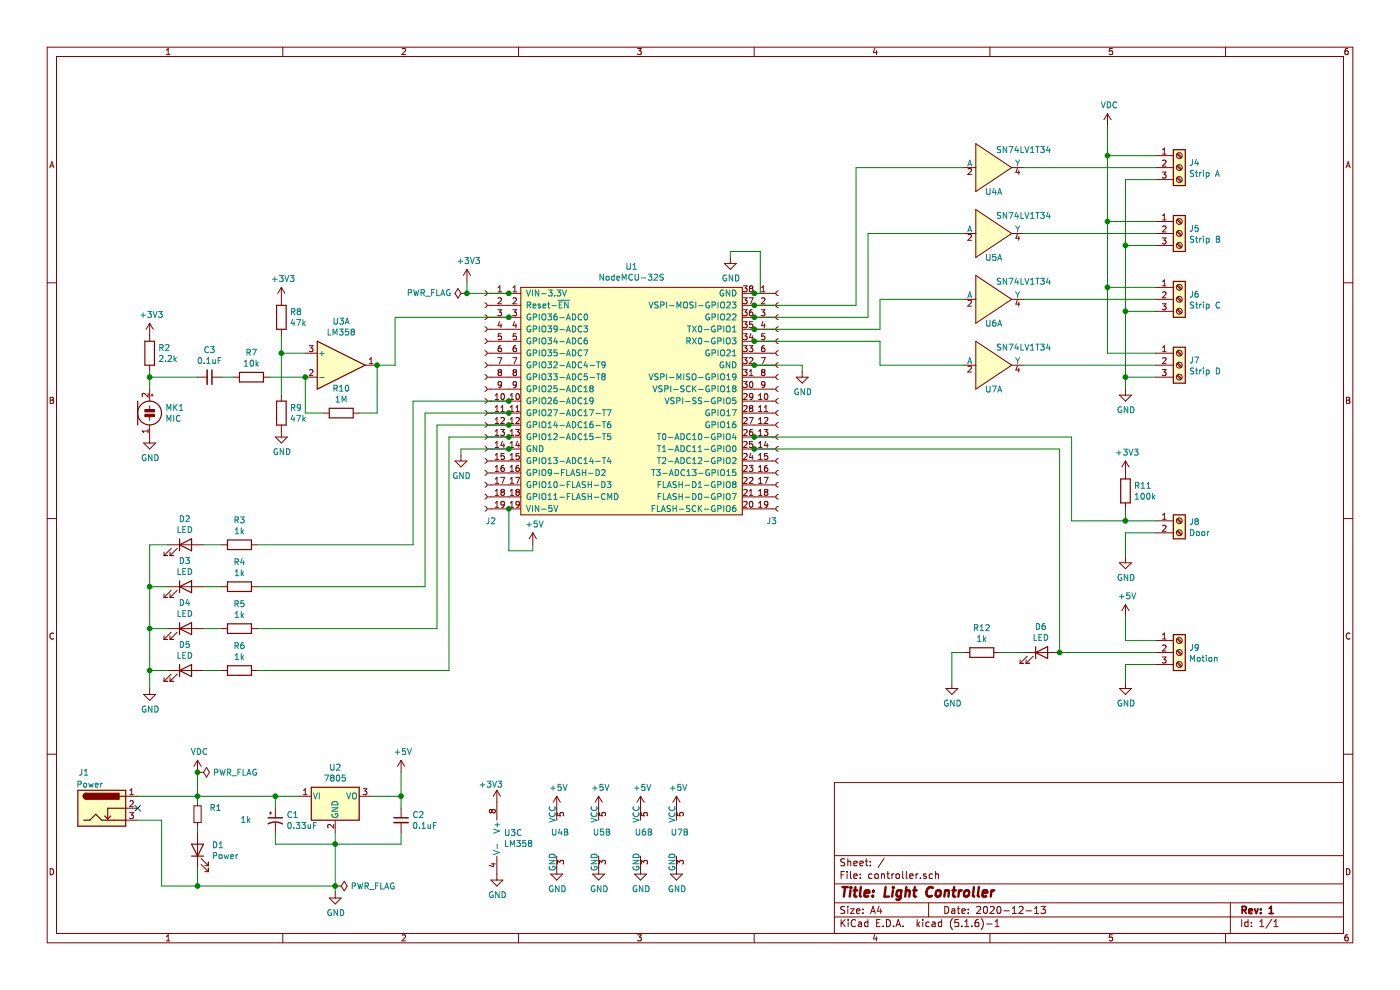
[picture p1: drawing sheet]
EESchema Schematic File Version 4
EELAYER 30 0
EELAYER END
$Descr A4 11693 8268
encoding utf-8
Sheet 1 1
Title "Light Controller"
Date "2020-12-13"
Rev "1"
Comp ""
Comment1 ""
Comment2 ""
Comment3 ""
Comment4 ""
$EndDescr
$Comp
L light-controller:NodeMCU-32S U1
U 1 1
P 5300 3350
F 0 "U1" H 5275 4475 50  0000 C CNN
F 1 "NodeMCU-32S" H 5275 4384 50  0000 C CNN
F 2 "" H 5250 4400 50  0001 C CNN
F 3 "" H 5250 4400 50  0001 C CNN
	1    5300 3350
	1    0    0    -1  
$EndComp
$Comp
L Connector:Barrel_Jack_Switch_Pin3Ring J1
U 1 1
P 850 6750
F 0 "J1" H 700 7050 50  0000 C CNN
F 1 "Power" H 750 6950 50  0000 C CNN
F 2 "Connector_BarrelJack:BarrelJack_CUI_PJ-063AH_Horizontal_CircularHoles" H 900 6710 50  0001 C CNN
F 3 "~" H 900 6710 50  0001 C CNN
	1    850  6750
	1    0    0    -1  
$EndComp
Wire Wire Line
	1150 6850 1350 6850
$Comp
L power:GND #PWR0101
U 1 1
P 2800 7450
F 0 "#PWR0101" H 2800 7200 50  0001 C CNN
F 1 "GND" H 2805 7277 50  0000 C CNN
F 2 "" H 2800 7450 50  0001 C CNN
F 3 "" H 2800 7450 50  0001 C CNN
	1    2800 7450
	1    0    0    -1  
$EndComp
NoConn ~ 1150 6750
$Comp
L Connector:Screw_Terminal_01x03 J4
U 1 1
P 9850 1400
F 0 "J4" H 9930 1442 50  0000 L CNN
F 1 "Strip A" H 9930 1351 50  0000 L CNN
F 2 "TerminalBlock:TerminalBlock_bornier-3_P5.08mm" H 9850 1400 50  0001 C CNN
F 3 "~" H 9850 1400 50  0001 C CNN
	1    9850 1400
	1    0    0    -1  
$EndComp
$Comp
L Connector:Screw_Terminal_01x03 J5
U 1 1
P 9850 1950
F 0 "J5" H 9930 1992 50  0000 L CNN
F 1 "Strip B" H 9930 1901 50  0000 L CNN
F 2 "TerminalBlock:TerminalBlock_bornier-3_P5.08mm" H 9850 1950 50  0001 C CNN
F 3 "~" H 9850 1950 50  0001 C CNN
	1    9850 1950
	1    0    0    -1  
$EndComp
Wire Wire Line
	9650 1500 9400 1500
Wire Wire Line
	9400 1500 9400 2050
Wire Wire Line
	9400 2050 9650 2050
$Comp
L power:GND #PWR0102
U 1 1
P 9400 3250
F 0 "#PWR0102" H 9400 3000 50  0001 C CNN
F 1 "GND" H 9405 3077 50  0000 C CNN
F 2 "" H 9400 3250 50  0001 C CNN
F 3 "" H 9400 3250 50  0001 C CNN
	1    9400 3250
	1    0    0    -1  
$EndComp
Wire Wire Line
	9650 1300 9250 1300
Wire Wire Line
	9250 1300 9250 1850
Wire Wire Line
	9250 1850 9650 1850
$Comp
L power:VDC #PWR0103
U 1 1
P 9250 1050
F 0 "#PWR0103" H 9250 950 50  0001 C CNN
F 1 "VDC" H 9265 1223 50  0000 C CNN
F 2 "" H 9250 1050 50  0001 C CNN
F 3 "" H 9250 1050 50  0001 C CNN
	1    9250 1050
	1    0    0    -1  
$EndComp
Wire Wire Line
	9250 1050 9250 1300
Connection ~ 9250 1300
Wire Wire Line
	8550 1400 9650 1400
Wire Wire Line
	8550 1950 9650 1950
$Comp
L Device:LED D1
U 1 1
P 1650 7100
F 0 "D1" V 1689 6982 50  0000 R CNN
F 1 "Power" V 1598 6982 50  0000 R CNN
F 2 "LED_SMD:LED_0603_1608Metric" H 1650 7100 50  0001 C CNN
F 3 "~" H 1650 7100 50  0001 C CNN
	1    1650 7100
	0    -1   -1   0   
$EndComp
$Comp
L Device:R_Small R1
U 1 1
P 1650 6800
F 0 "R1" H 1500 6750 50  0000 C CNN
F 1 "1k" H 1200 6850 50  0000 L CNN
F 2 "Resistor_SMD:R_0603_1608Metric_Pad1.05x0.95mm_HandSolder" H 1650 6800 50  0001 C CNN
F 3 "~" H 1650 6800 50  0001 C CNN
	1    1650 6800
	-1   0    0    1   
$EndComp
$Comp
L power:VDC #PWR0104
U 1 1
P 1650 6450
F 0 "#PWR0104" H 1650 6350 50  0001 C CNN
F 1 "VDC" H 1665 6623 50  0000 C CNN
F 2 "" H 1650 6450 50  0001 C CNN
F 3 "" H 1650 6450 50  0001 C CNN
	1    1650 6450
	1    0    0    -1  
$EndComp
Wire Wire Line
	1650 6650 1650 6700
Wire Wire Line
	1650 6900 1650 6950
$Comp
L Regulator_Linear:LM7805_TO220 U2
U 1 1
P 2800 6650
F 0 "U2" H 2800 6892 50  0000 C CNN
F 1 "7805" H 2800 6801 50  0000 C CNN
F 2 "Package_TO_SOT_THT:TO-220-3_Vertical" H 2800 6875 50  0001 C CIN
F 3 "http://www.fairchildsemi.com/ds/LM/LM7805.pdf" H 2800 6600 50  0001 C CNN
	1    2800 6650
	1    0    0    -1  
$EndComp
Wire Wire Line
	2300 6650 2500 6650
$Comp
L power:+5V #PWR0105
U 1 1
P 3350 6450
F 0 "#PWR0105" H 3350 6300 50  0001 C CNN
F 1 "+5V" H 3365 6623 50  0000 C CNN
F 2 "" H 3350 6450 50  0001 C CNN
F 3 "" H 3350 6450 50  0001 C CNN
	1    3350 6450
	1    0    0    -1  
$EndComp
Wire Wire Line
	3350 6450 3350 6650
Wire Wire Line
	3350 6650 3100 6650
$Comp
L Device:CP1_Small C1
U 1 1
P 2300 6850
F 0 "C1" H 2392 6896 50  0000 L CNN
F 1 "0.33uF" H 2392 6805 50  0000 L CNN
F 2 "Capacitor_THT:CP_Radial_D5.0mm_P2.00mm" H 2300 6850 50  0001 C CNN
F 3 "~" H 2300 6850 50  0001 C CNN
	1    2300 6850
	1    0    0    -1  
$EndComp
$Comp
L Device:C_Small C2
U 1 1
P 3350 6850
F 0 "C2" H 3442 6896 50  0000 L CNN
F 1 "0.1uF" H 3442 6805 50  0000 L CNN
F 2 "Capacitor_THT:C_Disc_D3.0mm_W2.0mm_P2.50mm" H 3350 6850 50  0001 C CNN
F 3 "~" H 3350 6850 50  0001 C CNN
	1    3350 6850
	1    0    0    -1  
$EndComp
Wire Wire Line
	2300 6650 2300 6750
Wire Wire Line
	3350 6650 3350 6750
Connection ~ 3350 6650
Wire Wire Line
	2300 6950 2300 7050
Wire Wire Line
	2300 7050 2800 7050
Connection ~ 2800 7050
Wire Wire Line
	2800 7050 2800 6950
Wire Wire Line
	3350 6950 3350 7050
Wire Wire Line
	3350 7050 2800 7050
Wire Wire Line
	1650 6650 2300 6650
Connection ~ 1650 6650
Connection ~ 2300 6650
Wire Wire Line
	1350 6850 1350 7400
Wire Wire Line
	1350 7400 1650 7400
Wire Wire Line
	1650 7250 1650 7400
Wire Wire Line
	1650 7400 2800 7400
Wire Wire Line
	2800 7050 2800 7400
Connection ~ 1650 7400
Wire Wire Line
	1150 6650 1650 6650
Wire Wire Line
	1650 6450 1650 6650
Wire Wire Line
	2800 7400 2800 7450
Connection ~ 2800 7400
$Comp
L power:+3V3 #PWR0106
U 1 1
P 3900 2350
F 0 "#PWR0106" H 3900 2200 50  0001 C CNN
F 1 "+3V3" H 3915 2523 50  0000 C CNN
F 2 "" H 3900 2350 50  0001 C CNN
F 3 "" H 3900 2350 50  0001 C CNN
	1    3900 2350
	1    0    0    -1  
$EndComp
Wire Wire Line
	3900 2350 3900 2450
$Comp
L Connector:Screw_Terminal_01x02 J8
U 1 1
P 9850 4350
F 0 "J8" H 9930 4342 50  0000 L CNN
F 1 "Door" H 9930 4251 50  0000 L CNN
F 2 "TerminalBlock:TerminalBlock_bornier-2_P5.08mm" H 9850 4350 50  0001 C CNN
F 3 "~" H 9850 4350 50  0001 C CNN
	1    9850 4350
	1    0    0    -1  
$EndComp
$Comp
L Device:R R11
U 1 1
P 9400 4100
F 0 "R11" H 9470 4146 50  0000 L CNN
F 1 "100k" H 9470 4055 50  0000 L CNN
F 2 "Resistor_SMD:R_0603_1608Metric_Pad1.05x0.95mm_HandSolder" V 9330 4100 50  0001 C CNN
F 3 "~" H 9400 4100 50  0001 C CNN
	1    9400 4100
	1    0    0    -1  
$EndComp
$Comp
L power:+3V3 #PWR0107
U 1 1
P 9400 3950
F 0 "#PWR0107" H 9400 3800 50  0001 C CNN
F 1 "+3V3" H 9415 4123 50  0000 C CNN
F 2 "" H 9400 3950 50  0001 C CNN
F 3 "" H 9400 3950 50  0001 C CNN
	1    9400 3950
	1    0    0    -1  
$EndComp
Wire Wire Line
	9400 4250 9400 4350
Wire Wire Line
	9400 4350 9650 4350
$Comp
L power:GND #PWR0108
U 1 1
P 9400 4650
F 0 "#PWR0108" H 9400 4400 50  0001 C CNN
F 1 "GND" H 9405 4477 50  0000 C CNN
F 2 "" H 9400 4650 50  0001 C CNN
F 3 "" H 9400 4650 50  0001 C CNN
	1    9400 4650
	1    0    0    -1  
$EndComp
Wire Wire Line
	9650 4450 9400 4450
Wire Wire Line
	9400 4450 9400 4650
$Comp
L Device:Microphone_Condenser MK1
U 1 1
P 1250 3450
F 0 "MK1" H 1380 3496 50  0000 L CNN
F 1 "MIC" H 1380 3405 50  0000 L CNN
F 2 "Capacitor_THT:CP_Radial_D10.0mm_P2.50mm" V 1250 3550 50  0001 C CNN
F 3 "~" V 1250 3550 50  0001 C CNN
	1    1250 3450
	1    0    0    -1  
$EndComp
$Comp
L power:GND #PWR0109
U 1 1
P 1250 3650
F 0 "#PWR0109" H 1250 3400 50  0001 C CNN
F 1 "GND" H 1255 3477 50  0000 C CNN
F 2 "" H 1250 3650 50  0001 C CNN
F 3 "" H 1250 3650 50  0001 C CNN
	1    1250 3650
	1    0    0    -1  
$EndComp
$Comp
L Device:R R2
U 1 1
P 1250 2950
F 0 "R2" H 1320 2996 50  0000 L CNN
F 1 "2.2k" H 1320 2905 50  0000 L CNN
F 2 "Resistor_SMD:R_0603_1608Metric_Pad1.05x0.95mm_HandSolder" V 1180 2950 50  0001 C CNN
F 3 "~" H 1250 2950 50  0001 C CNN
	1    1250 2950
	1    0    0    -1  
$EndComp
$Comp
L power:+3V3 #PWR0110
U 1 1
P 1250 2800
F 0 "#PWR0110" H 1250 2650 50  0001 C CNN
F 1 "+3V3" H 1265 2973 50  0000 C CNN
F 2 "" H 1250 2800 50  0001 C CNN
F 3 "" H 1250 2800 50  0001 C CNN
	1    1250 2800
	1    0    0    -1  
$EndComp
Wire Wire Line
	1250 3100 1250 3150
$Comp
L Device:C_Small C3
U 1 1
P 1750 3150
F 0 "C3" V 1521 3150 50  0000 C CNN
F 1 "0.1uF" V 1612 3150 50  0000 C CNN
F 2 "Capacitor_THT:C_Disc_D3.0mm_W2.0mm_P2.50mm" H 1750 3150 50  0001 C CNN
F 3 "~" H 1750 3150 50  0001 C CNN
	1    1750 3150
	0    1    1    0   
$EndComp
Wire Wire Line
	1650 3150 1250 3150
Connection ~ 1250 3150
Wire Wire Line
	1250 3150 1250 3250
$Comp
L Amplifier_Operational:LM358 U3
U 1 1
P 2850 3050
F 0 "U3" H 2850 3417 50  0000 C CNN
F 1 "LM358" H 2850 3326 50  0000 C CNN
F 2 "Package_DIP:DIP-8_W7.62mm" H 2850 3050 50  0001 C CNN
F 3 "http://www.ti.com/lit/ds/symlink/lm2904-n.pdf" H 2850 3050 50  0001 C CNN
	1    2850 3050
	1    0    0    -1  
$EndComp
$Comp
L Device:R R7
U 1 1
P 2100 3150
F 0 "R7" V 1893 3150 50  0000 C CNN
F 1 "10k" V 1984 3150 50  0000 C CNN
F 2 "Resistor_SMD:R_0603_1608Metric_Pad1.05x0.95mm_HandSolder" V 2030 3150 50  0001 C CNN
F 3 "~" H 2100 3150 50  0001 C CNN
	1    2100 3150
	0    1    1    0   
$EndComp
Wire Wire Line
	1850 3150 1950 3150
$Comp
L Device:R R8
U 1 1
P 2350 2650
F 0 "R8" H 2420 2696 50  0000 L CNN
F 1 "47k" H 2420 2605 50  0000 L CNN
F 2 "Resistor_SMD:R_0603_1608Metric_Pad1.05x0.95mm_HandSolder" V 2280 2650 50  0001 C CNN
F 3 "~" H 2350 2650 50  0001 C CNN
	1    2350 2650
	1    0    0    -1  
$EndComp
$Comp
L Device:R R9
U 1 1
P 2350 3450
F 0 "R9" H 2420 3496 50  0000 L CNN
F 1 "47k" H 2420 3405 50  0000 L CNN
F 2 "Resistor_SMD:R_0603_1608Metric_Pad1.05x0.95mm_HandSolder" V 2280 3450 50  0001 C CNN
F 3 "~" H 2350 3450 50  0001 C CNN
	1    2350 3450
	1    0    0    -1  
$EndComp
$Comp
L power:GND #PWR0111
U 1 1
P 2350 3600
F 0 "#PWR0111" H 2350 3350 50  0001 C CNN
F 1 "GND" H 2355 3427 50  0000 C CNN
F 2 "" H 2350 3600 50  0001 C CNN
F 3 "" H 2350 3600 50  0001 C CNN
	1    2350 3600
	1    0    0    -1  
$EndComp
$Comp
L power:+3V3 #PWR0112
U 1 1
P 2350 2500
F 0 "#PWR0112" H 2350 2350 50  0001 C CNN
F 1 "+3V3" H 2365 2673 50  0000 C CNN
F 2 "" H 2350 2500 50  0001 C CNN
F 3 "" H 2350 2500 50  0001 C CNN
	1    2350 2500
	1    0    0    -1  
$EndComp
Wire Wire Line
	2350 2800 2350 2950
Wire Wire Line
	2550 2950 2350 2950
Connection ~ 2350 2950
Wire Wire Line
	2350 2950 2350 3300
Wire Wire Line
	2250 3150 2550 3150
$Comp
L Device:R R10
U 1 1
P 2850 3450
F 0 "R10" V 2643 3450 50  0000 C CNN
F 1 "1M" V 2734 3450 50  0000 C CNN
F 2 "Resistor_SMD:R_0603_1608Metric_Pad1.05x0.95mm_HandSolder" V 2780 3450 50  0001 C CNN
F 3 "~" H 2850 3450 50  0001 C CNN
	1    2850 3450
	0    1    1    0   
$EndComp
Wire Wire Line
	2550 3150 2550 3450
Wire Wire Line
	2550 3450 2700 3450
Connection ~ 2550 3150
Wire Wire Line
	3000 3450 3150 3450
Wire Wire Line
	3150 3450 3150 3050
Wire Wire Line
	3150 3050 3300 3050
Connection ~ 3150 3050
Wire Wire Line
	3300 3050 3300 2650
$Comp
L power:+5V #PWR0113
U 1 1
P 4450 4550
F 0 "#PWR0113" H 4450 4400 50  0001 C CNN
F 1 "+5V" H 4465 4723 50  0000 C CNN
F 2 "" H 4450 4550 50  0001 C CNN
F 3 "" H 4450 4550 50  0001 C CNN
	1    4450 4550
	1    0    0    -1  
$EndComp
$Comp
L power:GND #PWR0114
U 1 1
P 6100 2150
F 0 "#PWR0114" H 6100 1900 50  0001 C CNN
F 1 "GND" H 6105 1977 50  0000 C CNN
F 2 "" H 6100 2150 50  0001 C CNN
F 3 "" H 6100 2150 50  0001 C CNN
	1    6100 2150
	1    0    0    -1  
$EndComp
Wire Wire Line
	6300 2450 6350 2450
$Comp
L power:GND #PWR0115
U 1 1
P 3850 3800
F 0 "#PWR0115" H 3850 3550 50  0001 C CNN
F 1 "GND" H 3855 3627 50  0000 C CNN
F 2 "" H 3850 3800 50  0001 C CNN
F 3 "" H 3850 3800 50  0001 C CNN
	1    3850 3800
	1    0    0    -1  
$EndComp
$Comp
L power:GND #PWR0116
U 1 1
P 6700 3100
F 0 "#PWR0116" H 6700 2850 50  0001 C CNN
F 1 "GND" H 6705 2927 50  0000 C CNN
F 2 "" H 6700 3100 50  0001 C CNN
F 3 "" H 6700 3100 50  0001 C CNN
	1    6700 3100
	1    0    0    -1  
$EndComp
$Comp
L Device:LED D2
U 1 1
P 1550 4550
F 0 "D2" H 1543 4767 50  0000 C CNN
F 1 "LED" H 1543 4676 50  0000 C CNN
F 2 "LED_SMD:LED_0603_1608Metric" H 1550 4550 50  0001 C CNN
F 3 "~" H 1550 4550 50  0001 C CNN
	1    1550 4550
	1    0    0    -1  
$EndComp
$Comp
L Device:R R3
U 1 1
P 2000 4550
F 0 "R3" V 1793 4550 50  0000 C CNN
F 1 "1k" V 1884 4550 50  0000 C CNN
F 2 "Resistor_SMD:R_0603_1608Metric_Pad1.05x0.95mm_HandSolder" V 1930 4550 50  0001 C CNN
F 3 "~" H 2000 4550 50  0001 C CNN
	1    2000 4550
	0    1    1    0   
$EndComp
Wire Wire Line
	1700 4550 1850 4550
Wire Wire Line
	1400 4550 1250 4550
$Comp
L Device:LED D3
U 1 1
P 1550 4900
F 0 "D3" H 1543 5117 50  0000 C CNN
F 1 "LED" H 1543 5026 50  0000 C CNN
F 2 "LED_SMD:LED_0603_1608Metric" H 1550 4900 50  0001 C CNN
F 3 "~" H 1550 4900 50  0001 C CNN
	1    1550 4900
	1    0    0    -1  
$EndComp
$Comp
L Device:R R4
U 1 1
P 2000 4900
F 0 "R4" V 1793 4900 50  0000 C CNN
F 1 "1k" V 1884 4900 50  0000 C CNN
F 2 "Resistor_SMD:R_0603_1608Metric_Pad1.05x0.95mm_HandSolder" V 1930 4900 50  0001 C CNN
F 3 "~" H 2000 4900 50  0001 C CNN
	1    2000 4900
	0    1    1    0   
$EndComp
Wire Wire Line
	1700 4900 1850 4900
Wire Wire Line
	1400 4900 1250 4900
$Comp
L Device:LED D4
U 1 1
P 1550 5250
F 0 "D4" H 1543 5467 50  0000 C CNN
F 1 "LED" H 1543 5376 50  0000 C CNN
F 2 "LED_SMD:LED_0603_1608Metric" H 1550 5250 50  0001 C CNN
F 3 "~" H 1550 5250 50  0001 C CNN
	1    1550 5250
	1    0    0    -1  
$EndComp
$Comp
L Device:R R5
U 1 1
P 2000 5250
F 0 "R5" V 1793 5250 50  0000 C CNN
F 1 "1k" V 1884 5250 50  0000 C CNN
F 2 "Resistor_SMD:R_0603_1608Metric_Pad1.05x0.95mm_HandSolder" V 1930 5250 50  0001 C CNN
F 3 "~" H 2000 5250 50  0001 C CNN
	1    2000 5250
	0    1    1    0   
$EndComp
Wire Wire Line
	1700 5250 1850 5250
Wire Wire Line
	1400 5250 1250 5250
$Comp
L Device:LED D5
U 1 1
P 1550 5600
F 0 "D5" H 1543 5817 50  0000 C CNN
F 1 "LED" H 1543 5726 50  0000 C CNN
F 2 "LED_SMD:LED_0603_1608Metric" H 1550 5600 50  0001 C CNN
F 3 "~" H 1550 5600 50  0001 C CNN
	1    1550 5600
	1    0    0    -1  
$EndComp
$Comp
L Device:R R6
U 1 1
P 2000 5600
F 0 "R6" V 1793 5600 50  0000 C CNN
F 1 "1k" V 1884 5600 50  0000 C CNN
F 2 "Resistor_SMD:R_0603_1608Metric_Pad1.05x0.95mm_HandSolder" V 1930 5600 50  0001 C CNN
F 3 "~" H 2000 5600 50  0001 C CNN
	1    2000 5600
	0    1    1    0   
$EndComp
Wire Wire Line
	1700 5600 1850 5600
Wire Wire Line
	1400 5600 1250 5600
Wire Wire Line
	1250 4550 1250 4900
Wire Wire Line
	1250 4900 1250 5250
Connection ~ 1250 4900
Wire Wire Line
	1250 5250 1250 5600
Connection ~ 1250 5250
$Comp
L power:GND #PWR0117
U 1 1
P 1250 5750
F 0 "#PWR0117" H 1250 5500 50  0001 C CNN
F 1 "GND" H 1255 5577 50  0000 C CNN
F 2 "" H 1250 5750 50  0001 C CNN
F 3 "" H 1250 5750 50  0001 C CNN
	1    1250 5750
	1    0    0    -1  
$EndComp
Wire Wire Line
	1250 5600 1250 5750
Connection ~ 1250 5600
$Comp
L Amplifier_Operational:LM358 U3
U 3 1
P 4250 7000
F 0 "U3" H 4208 7046 50  0000 L CNN
F 1 "LM358" H 4208 6955 50  0000 L CNN
F 2 "Package_DIP:DIP-8_W7.62mm" H 4250 7000 50  0001 C CNN
F 3 "http://www.ti.com/lit/ds/symlink/lm2904-n.pdf" H 4250 7000 50  0001 C CNN
	3    4250 7000
	1    0    0    -1  
$EndComp
$Comp
L power:+3V3 #PWR0118
U 1 1
P 4150 6700
F 0 "#PWR0118" H 4150 6550 50  0001 C CNN
F 1 "+3V3" H 4100 6850 50  0000 C CNN
F 2 "" H 4150 6700 50  0001 C CNN
F 3 "" H 4150 6700 50  0001 C CNN
	1    4150 6700
	1    0    0    -1  
$EndComp
$Comp
L power:GND #PWR0119
U 1 1
P 4150 7300
F 0 "#PWR0119" H 4150 7050 50  0001 C CNN
F 1 "GND" H 4155 7127 50  0000 C CNN
F 2 "" H 4150 7300 50  0001 C CNN
F 3 "" H 4150 7300 50  0001 C CNN
	1    4150 7300
	1    0    0    -1  
$EndComp
$Comp
L light-controller:SN74LV1T34 U4
U 1 1
P 8300 1400
F 0 "U4" H 8300 1200 50  0000 C CNN
F 1 "SN74LV1T34" H 8550 1550 50  0000 C CNN
F 2 "Package_TO_SOT_SMD:SOT-23-5" H 8450 1000 50  0001 C CNN
F 3 "" H 8450 1000 50  0001 C CNN
	1    8300 1400
	1    0    0    -1  
$EndComp
$Comp
L light-controller:SN74LV1T34 U5
U 1 1
P 8300 1950
F 0 "U5" H 8300 1750 50  0000 C CNN
F 1 "SN74LV1T34" H 8550 2100 50  0000 C CNN
F 2 "Package_TO_SOT_SMD:SOT-23-5" H 8450 1550 50  0001 C CNN
F 3 "" H 8450 1550 50  0001 C CNN
	1    8300 1950
	1    0    0    -1  
$EndComp
$Comp
L light-controller:SN74LV1T34 U4
U 2 1
P 4650 7000
F 0 "U4" H 4600 7050 50  0000 L CNN
F 1 "SN74LV1T34" H 4738 6955 50  0001 L CNN
F 2 "Package_TO_SOT_SMD:SOT-23-5" H 4800 6600 50  0001 C CNN
F 3 "" H 4800 6600 50  0001 C CNN
	2    4650 7000
	1    0    0    -1  
$EndComp
$Comp
L light-controller:SN74LV1T34 U5
U 2 1
P 5000 7000
F 0 "U5" H 4950 7050 50  0000 L CNN
F 1 "SN74LV1T34" H 5088 6955 50  0001 L CNN
F 2 "Package_TO_SOT_SMD:SOT-23-5" H 5150 6600 50  0001 C CNN
F 3 "" H 5150 6600 50  0001 C CNN
	2    5000 7000
	1    0    0    -1  
$EndComp
$Comp
L power:GND #PWR0122
U 1 1
P 4650 7250
F 0 "#PWR0122" H 4650 7000 50  0001 C CNN
F 1 "GND" H 4655 7077 50  0000 C CNN
F 2 "" H 4650 7250 50  0001 C CNN
F 3 "" H 4650 7250 50  0001 C CNN
	1    4650 7250
	1    0    0    -1  
$EndComp
$Comp
L power:GND #PWR0123
U 1 1
P 5000 7250
F 0 "#PWR0123" H 5000 7000 50  0001 C CNN
F 1 "GND" H 5005 7077 50  0000 C CNN
F 2 "" H 5000 7250 50  0001 C CNN
F 3 "" H 5000 7250 50  0001 C CNN
	1    5000 7250
	1    0    0    -1  
$EndComp
Wire Wire Line
	3750 3650 3750 5600
Wire Wire Line
	3750 5600 2150 5600
Wire Wire Line
	3650 3550 3650 5250
Wire Wire Line
	3650 5250 2150 5250
Wire Wire Line
	3550 3450 3550 4900
Wire Wire Line
	3550 4900 2150 4900
Wire Wire Line
	3450 3350 3450 4550
Wire Wire Line
	3450 4550 2150 4550
$Comp
L power:PWR_FLAG #FLG0101
U 1 1
P 3900 2450
F 0 "#FLG0101" H 3900 2525 50  0001 C CNN
F 1 "PWR_FLAG" V 3900 2577 50  0000 L CNN
F 2 "" H 3900 2450 50  0001 C CNN
F 3 "~" H 3900 2450 50  0001 C CNN
	1    3900 2450
	0    -1   -1   0   
$EndComp
$Comp
L power:PWR_FLAG #FLG0102
U 1 1
P 2800 7400
F 0 "#FLG0102" H 2800 7475 50  0001 C CNN
F 1 "PWR_FLAG" V 2800 7528 50  0000 L CNN
F 2 "" H 2800 7400 50  0001 C CNN
F 3 "~" H 2800 7400 50  0001 C CNN
	1    2800 7400
	0    1    1    0   
$EndComp
Wire Wire Line
	7150 2550 7150 1400
Wire Wire Line
	7150 1400 8050 1400
Wire Wire Line
	7250 2650 7250 1950
Wire Wire Line
	7250 1950 8050 1950
$Comp
L power:PWR_FLAG #FLG0103
U 1 1
P 1650 6450
F 0 "#FLG0103" H 1650 6525 50  0001 C CNN
F 1 "PWR_FLAG" V 1650 6578 50  0000 L CNN
F 2 "" H 1650 6450 50  0001 C CNN
F 3 "~" H 1650 6450 50  0001 C CNN
	1    1650 6450
	0    1    1    0   
$EndComp
Connection ~ 1650 6450
$Comp
L power:+5V #PWR0120
U 1 1
P 4650 6750
F 0 "#PWR0120" H 4650 6600 50  0001 C CNN
F 1 "+5V" H 4665 6923 50  0000 C CNN
F 2 "" H 4650 6750 50  0001 C CNN
F 3 "" H 4650 6750 50  0001 C CNN
	1    4650 6750
	1    0    0    -1  
$EndComp
$Comp
L power:+5V #PWR0121
U 1 1
P 5000 6750
F 0 "#PWR0121" H 5000 6600 50  0001 C CNN
F 1 "+5V" H 5015 6923 50  0000 C CNN
F 2 "" H 5000 6750 50  0001 C CNN
F 3 "" H 5000 6750 50  0001 C CNN
	1    5000 6750
	1    0    0    -1  
$EndComp
Wire Wire Line
	3850 3750 3850 3800
Wire Wire Line
	4450 4600 4450 4550
Wire Wire Line
	4250 4250 4250 4600
Wire Wire Line
	4250 4600 4450 4600
Wire Wire Line
	6700 3050 6700 3100
Wire Wire Line
	6350 2100 6100 2100
Wire Wire Line
	6100 2100 6100 2150
Wire Wire Line
	6350 2100 6350 2450
$Comp
L Connector:Conn_01x19_Female J2
U 1 1
P 4050 3350
F 0 "J2" H 4000 2350 50  0000 C CNN
F 1 "patch" H 3942 4344 50  0001 C CNN
F 2 "Connector_PinSocket_2.54mm:PinSocket_1x19_P2.54mm_Horizontal" H 4050 3350 50  0001 C CNN
F 3 "~" H 4050 3350 50  0001 C CNN
	1    4050 3350
	-1   0    0    -1  
$EndComp
Connection ~ 4250 4250
Wire Wire Line
	3900 2450 4250 2450
Connection ~ 3900 2450
Connection ~ 4250 2450
Wire Wire Line
	3850 3750 4250 3750
Connection ~ 4250 3750
Wire Wire Line
	3750 3650 4250 3650
Connection ~ 4250 3650
Wire Wire Line
	3650 3550 4250 3550
Connection ~ 4250 3550
Wire Wire Line
	3550 3450 4250 3450
Connection ~ 4250 3450
Wire Wire Line
	3450 3350 4250 3350
Connection ~ 4250 3350
Wire Wire Line
	3300 2650 4250 2650
Connection ~ 4250 2650
$Comp
L Connector:Conn_01x19_Female J3
U 1 1
P 6500 3350
F 0 "J3" H 6400 2350 50  0000 L CNN
F 1 "patch" H 6300 2250 50  0001 L CNN
F 2 "Connector_PinSocket_2.54mm:PinSocket_1x19_P2.54mm_Horizontal" H 6500 3350 50  0001 C CNN
F 3 "~" H 6500 3350 50  0001 C CNN
	1    6500 3350
	1    0    0    -1  
$EndComp
Connection ~ 6300 2450
Wire Wire Line
	7150 2550 6300 2550
Connection ~ 6300 2550
Wire Wire Line
	7250 2650 6300 2650
Connection ~ 6300 2650
Wire Wire Line
	6300 3050 6700 3050
Connection ~ 6300 3050
$Comp
L light-controller:SN74LV1T34 U6
U 1 1
P 8300 2500
F 0 "U6" H 8300 2300 50  0000 C CNN
F 1 "SN74LV1T34" H 8550 2650 50  0000 C CNN
F 2 "Package_TO_SOT_SMD:SOT-23-5" H 8450 2100 50  0001 C CNN
F 3 "" H 8450 2100 50  0001 C CNN
	1    8300 2500
	1    0    0    -1  
$EndComp
$Comp
L light-controller:SN74LV1T34 U7
U 1 1
P 8300 3050
F 0 "U7" H 8300 2850 50  0000 C CNN
F 1 "SN74LV1T34" H 8550 3200 50  0000 C CNN
F 2 "Package_TO_SOT_SMD:SOT-23-5" H 8450 2650 50  0001 C CNN
F 3 "" H 8450 2650 50  0001 C CNN
	1    8300 3050
	1    0    0    -1  
$EndComp
$Comp
L Connector:Screw_Terminal_01x03 J6
U 1 1
P 9850 2500
F 0 "J6" H 9930 2542 50  0000 L CNN
F 1 "Strip C" H 9930 2451 50  0000 L CNN
F 2 "TerminalBlock:TerminalBlock_bornier-3_P5.08mm" H 9850 2500 50  0001 C CNN
F 3 "~" H 9850 2500 50  0001 C CNN
	1    9850 2500
	1    0    0    -1  
$EndComp
$Comp
L Connector:Screw_Terminal_01x03 J7
U 1 1
P 9850 3050
F 0 "J7" H 9930 3092 50  0000 L CNN
F 1 "Strip D" H 9930 3001 50  0000 L CNN
F 2 "TerminalBlock:TerminalBlock_bornier-3_P5.08mm" H 9850 3050 50  0001 C CNN
F 3 "~" H 9850 3050 50  0001 C CNN
	1    9850 3050
	1    0    0    -1  
$EndComp
Wire Wire Line
	8550 3050 9650 3050
Wire Wire Line
	8550 2500 9650 2500
Wire Wire Line
	6300 2750 7350 2750
Wire Wire Line
	7350 2750 7350 2500
Wire Wire Line
	7350 2500 8050 2500
Connection ~ 6300 2750
Wire Wire Line
	6300 2850 7350 2850
Wire Wire Line
	7350 2850 7350 3050
Wire Wire Line
	7350 3050 8050 3050
Connection ~ 6300 2850
Wire Wire Line
	9650 2600 9400 2600
Wire Wire Line
	9400 2600 9400 2050
Connection ~ 9400 2050
Wire Wire Line
	9650 3150 9400 3150
Wire Wire Line
	9400 3150 9400 2600
Connection ~ 9400 2600
Wire Wire Line
	9650 2400 9250 2400
Wire Wire Line
	9250 2400 9250 1850
Connection ~ 9250 1850
Wire Wire Line
	9650 2950 9250 2950
Wire Wire Line
	9250 2950 9250 2400
Connection ~ 9250 2400
Wire Wire Line
	9400 3250 9400 3150
Connection ~ 9400 3150
$Comp
L light-controller:SN74LV1T34 U6
U 2 1
P 5350 7000
F 0 "U6" H 5300 7050 50  0000 L CNN
F 1 "SN74LV1T34" H 5438 6955 50  0001 L CNN
F 2 "Package_TO_SOT_SMD:SOT-23-5" H 5500 6600 50  0001 C CNN
F 3 "" H 5500 6600 50  0001 C CNN
	2    5350 7000
	1    0    0    -1  
$EndComp
$Comp
L light-controller:SN74LV1T34 U7
U 2 1
P 5650 7000
F 0 "U7" H 5600 7050 50  0000 L CNN
F 1 "SN74LV1T34" H 5738 6955 50  0001 L CNN
F 2 "Package_TO_SOT_SMD:SOT-23-5" H 5800 6600 50  0001 C CNN
F 3 "" H 5800 6600 50  0001 C CNN
	2    5650 7000
	1    0    0    -1  
$EndComp
$Comp
L power:+5V #PWR0124
U 1 1
P 5350 6750
F 0 "#PWR0124" H 5350 6600 50  0001 C CNN
F 1 "+5V" H 5365 6923 50  0000 C CNN
F 2 "" H 5350 6750 50  0001 C CNN
F 3 "" H 5350 6750 50  0001 C CNN
	1    5350 6750
	1    0    0    -1  
$EndComp
$Comp
L power:+5V #PWR0125
U 1 1
P 5650 6750
F 0 "#PWR0125" H 5650 6600 50  0001 C CNN
F 1 "+5V" H 5665 6923 50  0000 C CNN
F 2 "" H 5650 6750 50  0001 C CNN
F 3 "" H 5650 6750 50  0001 C CNN
	1    5650 6750
	1    0    0    -1  
$EndComp
$Comp
L power:GND #PWR0126
U 1 1
P 5350 7250
F 0 "#PWR0126" H 5350 7000 50  0001 C CNN
F 1 "GND" H 5355 7077 50  0000 C CNN
F 2 "" H 5350 7250 50  0001 C CNN
F 3 "" H 5350 7250 50  0001 C CNN
	1    5350 7250
	1    0    0    -1  
$EndComp
$Comp
L power:GND #PWR0127
U 1 1
P 5650 7250
F 0 "#PWR0127" H 5650 7000 50  0001 C CNN
F 1 "GND" H 5655 7077 50  0000 C CNN
F 2 "" H 5650 7250 50  0001 C CNN
F 3 "" H 5650 7250 50  0001 C CNN
	1    5650 7250
	1    0    0    -1  
$EndComp
$Comp
L Connector:Screw_Terminal_01x03 J9
U 1 1
P 9850 5450
F 0 "J9" H 9930 5492 50  0000 L CNN
F 1 "Motion" H 9930 5401 50  0000 L CNN
F 2 "TerminalBlock:TerminalBlock_bornier-3_P5.08mm" H 9850 5450 50  0001 C CNN
F 3 "~" H 9850 5450 50  0001 C CNN
	1    9850 5450
	1    0    0    -1  
$EndComp
$Comp
L power:+5V #PWR0128
U 1 1
P 9400 5150
F 0 "#PWR0128" H 9400 5000 50  0001 C CNN
F 1 "+5V" H 9415 5323 50  0000 C CNN
F 2 "" H 9400 5150 50  0001 C CNN
F 3 "" H 9400 5150 50  0001 C CNN
	1    9400 5150
	1    0    0    -1  
$EndComp
Wire Wire Line
	9400 5150 9400 5350
Wire Wire Line
	9400 5350 9650 5350
$Comp
L power:GND #PWR0129
U 1 1
P 9400 5700
F 0 "#PWR0129" H 9400 5450 50  0001 C CNN
F 1 "GND" H 9405 5527 50  0000 C CNN
F 2 "" H 9400 5700 50  0001 C CNN
F 3 "" H 9400 5700 50  0001 C CNN
	1    9400 5700
	1    0    0    -1  
$EndComp
Wire Wire Line
	9650 5550 9400 5550
Wire Wire Line
	9400 5550 9400 5700
Wire Wire Line
	9400 4350 8950 4350
Wire Wire Line
	8950 4350 8950 3650
Wire Wire Line
	8950 3650 6300 3650
Connection ~ 9400 4350
Connection ~ 6300 3650
Wire Wire Line
	9650 5450 8850 5450
Wire Wire Line
	8850 5450 8850 3750
Wire Wire Line
	8850 3750 6300 3750
Connection ~ 6300 3750
$Comp
L Device:LED D6
U 1 1
P 8700 5450
F 0 "D6" H 8693 5667 50  0000 C CNN
F 1 "LED" H 8693 5576 50  0000 C CNN
F 2 "LED_SMD:LED_0603_1608Metric" H 8700 5450 50  0001 C CNN
F 3 "~" H 8700 5450 50  0001 C CNN
	1    8700 5450
	1    0    0    -1  
$EndComp
Connection ~ 8850 5450
$Comp
L Device:R R12
U 1 1
P 8200 5450
F 0 "R12" V 7993 5450 50  0000 C CNN
F 1 "1k" V 8084 5450 50  0000 C CNN
F 2 "Resistor_SMD:R_0603_1608Metric_Pad1.05x0.95mm_HandSolder" V 8130 5450 50  0001 C CNN
F 3 "~" H 8200 5450 50  0001 C CNN
	1    8200 5450
	0    1    1    0   
$EndComp
$Comp
L power:GND #PWR01
U 1 1
P 7950 5700
F 0 "#PWR01" H 7950 5450 50  0001 C CNN
F 1 "GND" H 7955 5527 50  0000 C CNN
F 2 "" H 7950 5700 50  0001 C CNN
F 3 "" H 7950 5700 50  0001 C CNN
	1    7950 5700
	1    0    0    -1  
$EndComp
Wire Wire Line
	7950 5700 7950 5450
Wire Wire Line
	7950 5450 8050 5450
Wire Wire Line
	8350 5450 8550 5450
$EndSCHEMATC
